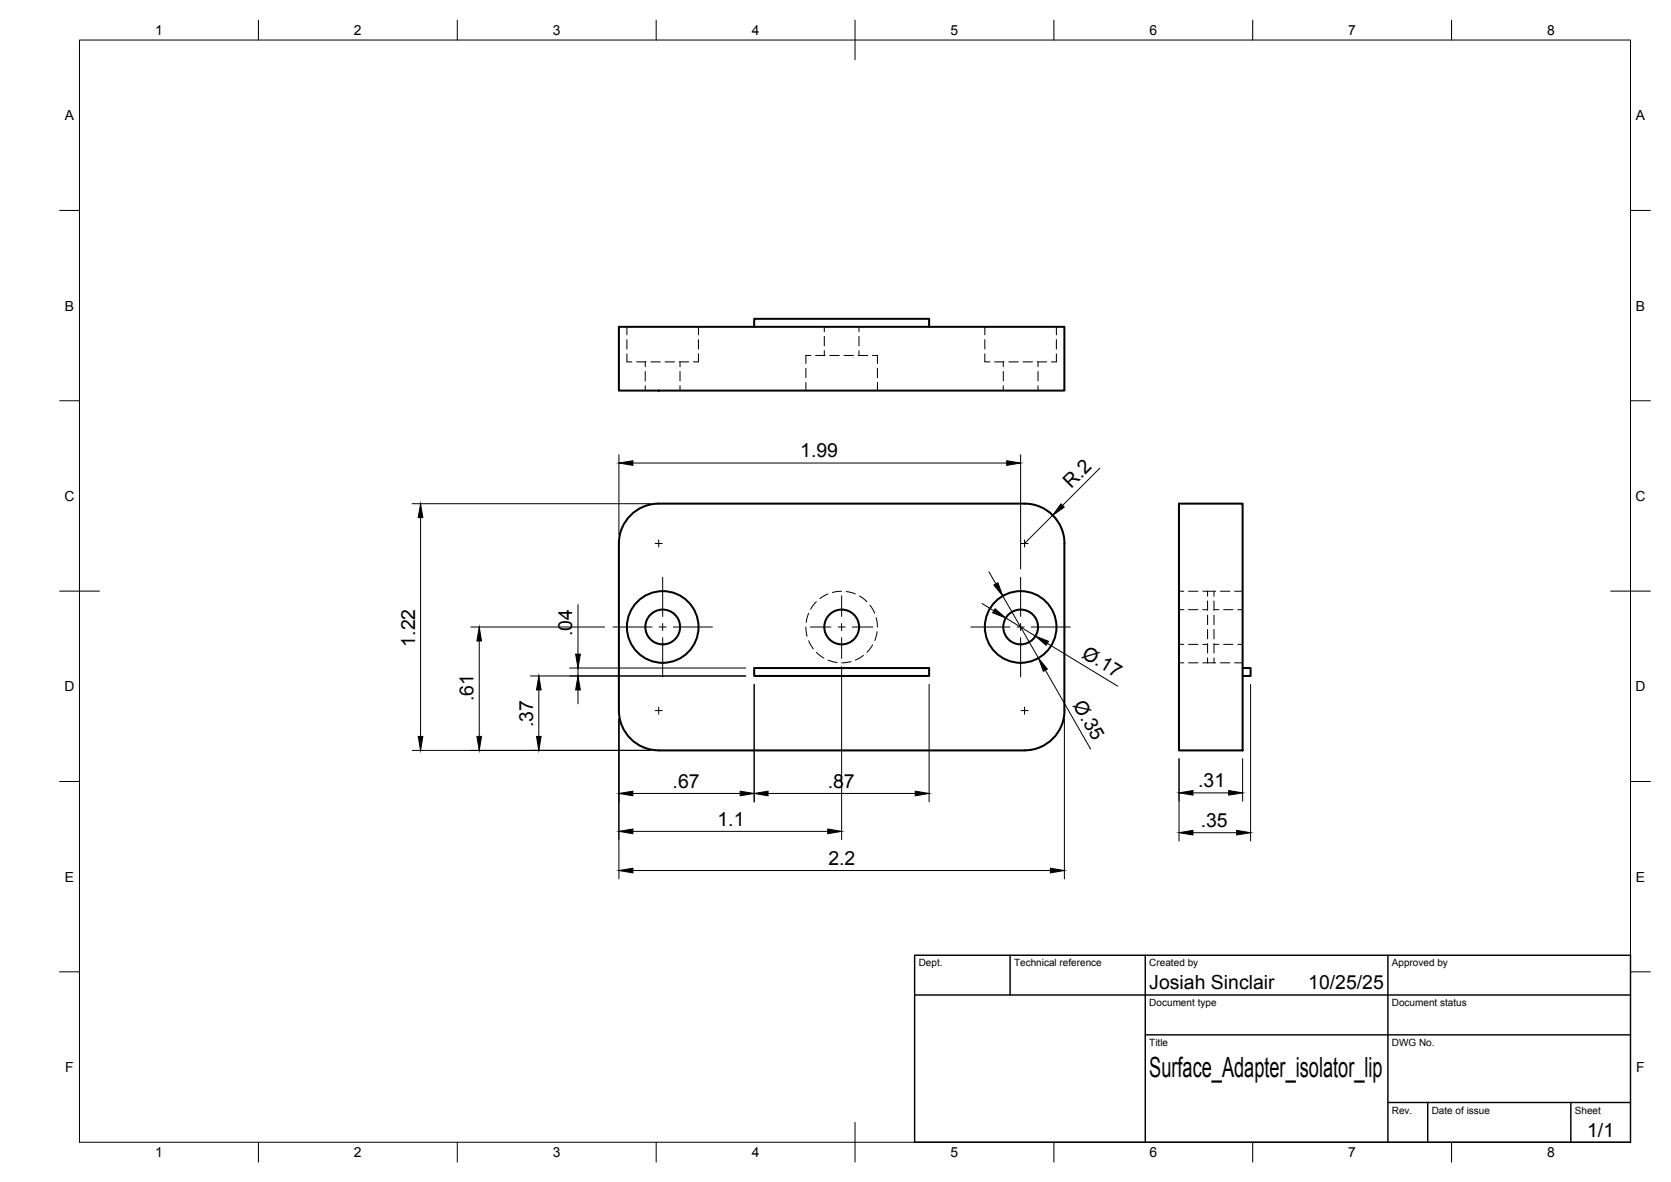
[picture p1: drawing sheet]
<svg xmlns="http://www.w3.org/2000/svg" width="420mm" height="297mm" viewBox="0 0 420 297" stroke-linecap="round" stroke-linejoin="round" font-family="sans-serif">
<!-- layer: Visible -->
<g fill="none" stroke="#000" stroke-width=".51">
<path d="M155.6 82.1h112v16.1h-112zM189.6 82.1v-2h44v2M155.6 136.6v42a10 10 0 0 0 10 10h92a10 10 0 0 0 10.1-10l-.1-42M155.6 136.6a10 10 0 0 1 10-10h92a10 10 0 0 1 10.1 10M296.4 126.6h16v62h-16zM189.6 167.9h44v2h-44zM312.4 167.9h2.1v2h-2.1"/>
<circle cx="166.6" cy="157.6" r="9"/>
<circle cx="166.6" cy="157.6" r="4.4"/>
<circle cx="211.6" cy="157.6" r="4.4"/>
<circle cx="256.6" cy="157.6" r="4.4"/>
<circle cx="256.6" cy="157.6" r="9"/>
</g>
<!-- layer: Hidden -->
<g fill="none" stroke="#000" stroke-width=".25">
<path d="M157.6 88.9v2h1.3M157.6 82.1v2M157.6 85.4v2.3M160.1 90.9h2.4M162.2 90.9v1.3M162.2 93.4v2.3M162.2 96.9v1.3M163.6 90.9h2.4M167.2 90.9h2.4M170.8 90.9h2.4M171 90.9v1.3M171 93.4v2.3"/>
<path d="M171 96.9v1.3M175.6 88.9v2h-1.3M175.6 82.1v2M175.6 85.4v2.3M202.6 92.5v2.4M202.6 96.1v2.1M203.9 89.3h-1.3v2.1M205.1 89.3h2.4M207.3 82.1v1.3M207.3 84.5v2.4M207.3 88.1v1.2M208.6 89.3h2.4"/>
<path d="M212.2 89.3h2.4M215.8 89.3h2.4M216 82.1v1.3M216 84.5v2.4M216 88.1v1.2M219.4 89.3h1.2v2.1M220.6 92.5v2.4M220.6 96.1v2.1M247.6 88.9v2h1.3M247.6 82.1v2M247.6 85.4v2.3M250.1 90.9h2.4"/>
<path d="M252.3 90.9v1.3M252.3 93.4v2.3M252.3 96.9v1.3M253.7 90.9h2.3M257.2 90.9h2.4M260.8 90.9h2.4M261 90.9v1.3M261 93.4v2.3M261 96.9v1.3M265.6 88.9v2h-1.2M265.6 82.1v2M265.6 85.4v2.3"/>
<path d="M202.6 157.6l.3 2.3M203.3 154.1l-.6 2.3M205.3 151.2l-1.5 1.9M208.2 149.3l-2.1 1.1M211.6 148.6l-2.3 .3M212.8 148.7l2.3 .6M216.1 149.8l1.9 1.4M218.7 152.1l1.2 2M220.3 155.2l.3 2.4M220.5 158.7l-.6 2.3M296.4 153.2h1.3M296.4 148.6h1.3"/>
<path d="M298.9 153.2h2.3M298.9 148.6h2.3M302.4 153.2h1.2M302.4 148.6h3.3M303.6 158.2v2.4M303.6 154.6v2.4M303.6 151v2.4M303.6 148.6v1.2M305.2 148.6v1.2M305.2 151v2.4M305.2 154.6v2.4M305.2 158.2v2.4"/>
<path d="M305.2 153.2h1.3M306.9 148.6h2.3M307.7 153.2h2.3M310.4 148.6h2M311.2 153.2h1.2M203.3 161l1.2 2.1M205.3 163.9l1.8 1.5M208.2 165.9l2.3 .6M214 166.3l-2.4 .3M217.1 164.7l-2 1.2M219.4 162.1l-1.4 1.8M296.4 161.9h1.3"/>
<path d="M296.4 166.6h1.3M298.9 161.9h2.3M298.9 166.6h2.3M302.4 161.9h1.2M302.4 166.6h3.3M303.6 165.3v1.3M303.6 161.7v2.4M305.2 161.7v2.4M305.2 165.3v1.3M305.2 161.9h1.3M306.9 166.6h2.3M307.7 161.9h2.3"/>
<path d="M310.4 166.6h2M311.2 161.9h1.2"/>
</g>
<!-- layer: BORDER -->
<g fill="none" stroke="#000" stroke-width=".25">
<path d="M20 10.1h390v276.9h-390zM65 5.1v5M115 5.1v5M165 5.1v5M215 5.1v10M265 5.1v5M315 5.1v5M365 5.1v5M15 52.9h5M410 52.9h5M15 100.7h5M410 100.7h5"/>
<path d="M15 148.6h10M405 148.6h10M15 196.4h5M410 196.4h5M15 244.2h5M410 244.2h5M65 287v5M115 287v5M165 287v5M215 282.1v9.9M265 287v5M315 287v5"/>
<path d="M365 287v5"/>
</g>
<!-- layer: TITLEBLOCK -->
<path d="M230 240.1h180v46.9h-180zM230 250h180M254 240.1v9.9M288 240.1v46.9M349 240.1v46.9M288 260.1h122M349 277.1h61M359 277.1v9.9M395 277.1v9.9" fill="none" stroke="#000" stroke-width=".36"/>
<!-- layer: Smart Centers -->
<g fill="none" stroke="#000" stroke-width=".25">
<path d="M164.7 136.6h1.8M165.6 135.7v1.8M256.7 136.6h1.8M257.6 135.7v1.8M154.1 157.6h9.9M165.7 157.6h1.8M166.6 145.1v9.8M166.6 156.7v1.8M169.3 157.6h9.8M203.8 157.6h5.1M210.7 157.6h1.8M211.6 149.7v5.2"/>
<path d="M211.6 156.7v1.8M214.3 157.6h5.2M244.1 157.6h9.8M255.7 157.6h1.8M256.6 145.1v9.8M256.6 156.7v1.8M259.3 157.6h9.8M164.7 178.6h1.8M165.6 177.7v1.8M166.6 160.3v9.8M211.6 160.3v5.1M256.6 160.3v9.8"/>
<path d="M256.7 178.6h1.8M257.6 177.7v1.8"/>
</g>
<!-- layer: FD_Dimensions -->
<g fill="none" stroke="#000" stroke-width=".25">
<path d="M155.6 114.3v20.2M159.1 116.4h94M256.6 114.3v28.7M276.5 117.7l-9.3 9.3M103.6 126.6h59.9M105.7 130.1v55M263.1 128.2a10 10 0 0 1 4.3 6.3M264.7 129.5l-7.1 7.1M118.4 157.6h33.6M145.3 152v12.4M246.9 151.7l3 1.8M248.7 143.7l1.7 3"/>
<path d="M252.1 149.8l9 15.6M252.9 155.3l7.4 4.6M120.5 161.1v24M133.4 169.9h54.1M135.5 173.4v11.7M143.2 167.9h44.3M145.3 167.9v2M145.3 173.4v3.5M189.6 172v29.5M211.6 167.5v43.5M233.6 172v29.5M262.8 168.4l11.4 19.8"/>
<path d="M263.3 161.7l17.7 10.7M314.5 172v39.4M103.6 188.6h59.9M155.6 180.7v40.2M159.1 199.4h27M193.1 199.4h37M267.6 180.7v40.2M296.5 190.7v20.7M300 199.2h8.9M312.4 190.7v10.6M159.1 218.8h105M159.1 208.9h49"/>
<path d="M300 209.3h11"/>
</g>
<g fill="#000" stroke="#000" stroke-width=".25">
<path d="M155.6 116.4l3.5-.6v1.2zM253.1 115.8l3.5 .6-3.5 .6zM105.7 126.6l.6 3.5h-1.1zM266.8 126.6l.8 .9-2.9 2zM250.2 153l2.7 2.3-3.3-1.3zM249.9 147l1-.6 1.2 3.4zM120.5 157.6l.6 3.5h-1.2zM135.5 169.9l.6 3.5h-1.2zM145.3 169.9l.6 3.5h-1.2zM144.7 164.4h1.2l-.6 3.5zM261.1 165.4l2.3 2.7-1.1 .6zM260.3 159.9l3.4 1.3-.7 1z"/>
<path d="M105.2 185.1h1.1l-.6 3.5zM119.9 185.1h1.2l-.6 3.5zM134.9 185.1h1.2l-.6 3.5zM155.6 199.4l3.5-.6v1.2zM186.1 198.8l3.5 .6-3.5 .6zM189.6 199.4l3.5-.6v1.2zM230.1 198.8l3.5 .6-3.5 .6zM296.5 199.2l3.5-.5v1.1zM308.9 198.7l3.5 .5-3.5 .6zM155.6 218.8l3.5-.6v1.2zM155.6 208.9l3.5-.6v1.2zM208.1 208.3l3.5 .6-3.5 .6z"/>
<path d="M264.1 218.2l3.5 .6-3.5 .6zM296.5 209.3l3.5-.6v1.1zM311 208.7l3.5 .6-3.5 .5z"/>
</g>
<text font-size="7" x="289" y="270.6">Surface_Adapter_isolator_lip</text>
<g font-size="4.9">
<text x="201.2" y="114.9">1.99</text>
<text x="269.4" y="122.9" transform="rotate(-45 269.4 122.9)">R.2</text>
<text x="143.9" y="159.9" transform="rotate(-90 143.9 159.9)">.04</text>
<text x="104.4" y="162.5" transform="rotate(-90 104.4 162.5)">1.22</text>
<text x="271.8" y="165" transform="rotate(31 271.8 165)">Ø.17</text>
<text x="119" y="176.2" transform="rotate(-90 119 176.2)">.61</text>
<text x="269.7" y="177.2" transform="rotate(60 269.7 177.2)">Ø.35</text>
<text x="134" y="182.7" transform="rotate(-90 134 182.7)">.37</text>
<text x="169.1" y="198">.67</text>
<text x="208.1" y="198">.87</text>
<text x="301.3" y="197.8">.31</text>
<text x="180.4" y="207.5">1.1</text>
<text x="301.9" y="207.8">.35</text>
<text x="208.3" y="217.4">2.2</text>
<text x="289" y="248.5">Josiah Sinclair</text>
<text x="329" y="248.5">10/25/25</text>
<text x="399.1" y="285.7">1/1</text>
</g>
<g font-size="3.5">
<text x="39" y="8.8">1</text>
<text x="89" y="8.8">2</text>
<text x="139" y="8.8">3</text>
<text x="189" y="8.8">4</text>
<text x="239" y="8.8">5</text>
<text x="289" y="8.8">6</text>
<text x="339" y="8.8">7</text>
<text x="389" y="8.8">8</text>
<text x="16.3" y="30.2">A</text>
<text x="411.3" y="30.2">A</text>
<text x="16.3" y="78">B</text>
<text x="411.3" y="78">B</text>
<text x="16.2" y="125.9">C</text>
<text x="411.2" y="125.9">C</text>
<text x="16.2" y="173.7">D</text>
<text x="411.2" y="173.7">D</text>
<text x="16.3" y="221.6">E</text>
<text x="411.3" y="221.6">E</text>
<text x="16.4" y="269.4">F</text>
<text x="411.4" y="269.4">F</text>
<text x="39" y="290.8">1</text>
<text x="89" y="290.8">2</text>
<text x="139" y="290.8">3</text>
<text x="189" y="290.8">4</text>
<text x="239" y="290.8">5</text>
<text x="289" y="290.8">6</text>
<text x="339" y="290.8">7</text>
<text x="389" y="290.8">8</text>
</g>
<g font-size="2.5">
<text x="231" y="242.9">Dept.</text>
<text x="255" y="242.9">Technical reference</text>
<text x="289" y="242.9">Created by</text>
<text x="350" y="242.9">Approved by</text>
<text x="289" y="252.8">Document type</text>
<text x="350" y="252.8">Document status</text>
<text x="289" y="262.9">Title</text>
<text x="350" y="262.9">DWG No.</text>
<text x="350" y="279.9">Rev.</text>
<text x="360" y="279.9">Date of issue</text>
<text x="396" y="279.9">Sheet</text>
</g>
</svg>
